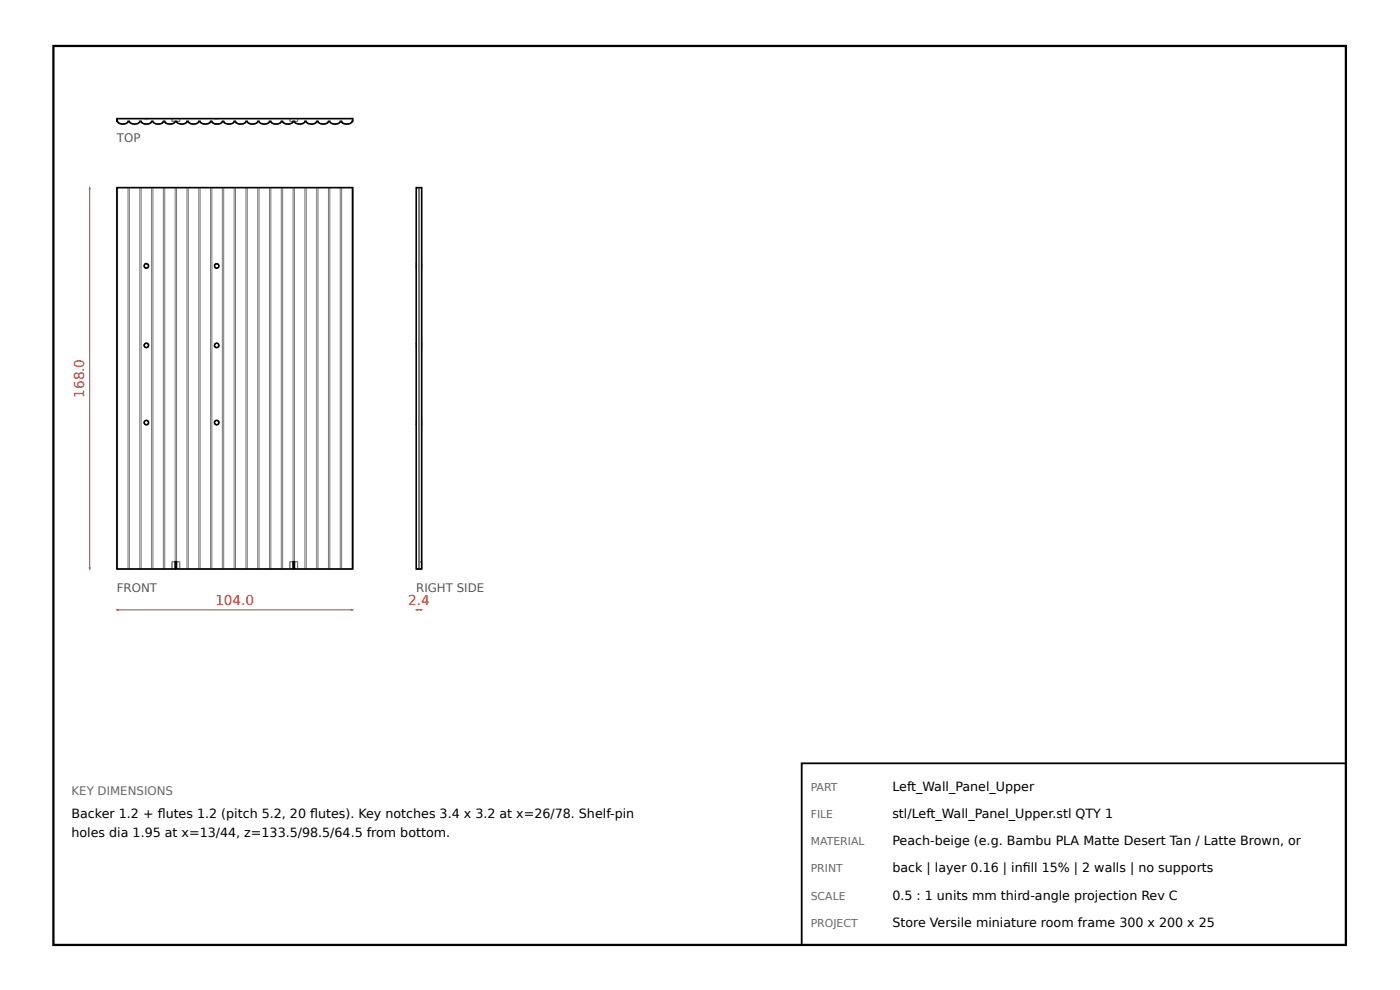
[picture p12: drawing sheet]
<svg xmlns="http://www.w3.org/2000/svg" width="297mm" height="210mm" viewBox="0 0 297 210" stroke-linecap="round" stroke-linejoin="round" font-family="sans-serif">
<path d="M11.3 9.7h274.2v190.6h-274.2z" fill="none" stroke="#000" stroke-width=".48"/>
<g fill="none" stroke="#777" stroke-width=".21">
<path d="M24.9 39.8v80.8M27.2 39.8v80.8M27.4 39.8v80.8M29.7 39.8v80.8M29.9 39.8v80.8M30.6 26.3h.1M30.6 26.3h.2M30.8 26.3h.1M30.9 26.3h.3M31.2 26.3h.1M31.5 26.3h.1M31.5 26.3h-.2"/>
<path d="M32.2 39.8v80.8M32.4 39.8v80.8M34.7 39.8v80.8M35 39.8v80.8M36.5 25.1v.6h1.6v-.6M37.2 25.7h.1M37.2 39.8v80.8h-12.4v-80.8h50v80.8h-12.3v-80.8M37.2 25.7a1.36 1.36 0 0 1-2.2 0h-.3a1.35 1.35 0 0 1-2.3 0h-.2l-.2 .3-.5 .3M37.5 39.8v80.8h24.7v-80.8M37.5 25.7h.1M37.5 25.7a1.36 1.36 0 0 0 2.2 0h.3a1.35 1.35 0 0 0 2.2 0h.3a1.35 1.35 0 0 0 2.2 0h.3l.1 .3 .5 .3M39.7 39.8v80.8"/>
<path d="M40 39.8v80.8M42.2 39.8v80.8M42.5 39.8v80.8M44.7 39.8v80.8M45 39.8v80.8M45.5 26.2l.1 .1M45.6 26.3h.3M45.9 26.3h.2M46.3 26.3h-.2M46.3 26.3h.1M46.5 26.3h-.2M47.2 39.8v80.8"/>
<path d="M47.5 39.8v80.8M49.7 39.8v80.8M50 39.8v80.8M52.2 39.8v80.8M52.5 39.8v80.8M54.7 39.8v80.8M55 39.8v80.8M57.2 39.8v80.8M57.5 39.8v80.8M59.7 39.8v80.8M60 39.8v80.8M61.5 25.1v.6h1.6v-.6"/>
<path d="M62.2 25.7h.1M62.2 25.7a1.36 1.36 0 0 1-2.2 0h-.3a1.35 1.35 0 0 1-2.2 0h-.3a1.35 1.35 0 0 1-2.2 0h-.3a1.35 1.35 0 0 1-2.2 0h-.3a1.35 1.35 0 0 1-2.2 0h-.3a1.35 1.35 0 0 1-2.2 0h-.3l-.2 .3-.6 .3M62.5 25.7h.1M62.5 25.7a1.36 1.36 0 0 0 2.2 0h.3a1.35 1.35 0 0 0 2.2 0h.3a1.35 1.35 0 0 0 2.2 0h.3a1.35 1.35 0 0 0 2.2 0h.3a1.35 1.35 0 0 0 2.2 0h.1v-.6h-50v.6h.1a1.35 1.35 0 0 0 2.3 0h.2a1.35 1.35 0 0 0 2.3 0h.2l.2 .3 .5 .3M64.7 39.8v80.8M65 39.8v80.8M67.2 39.8v80.8M67.5 39.8v80.8M69.7 39.8v80.8M70 39.8v80.8M72.2 39.8v80.8M72.5 39.8v80.8"/>
<path d="M74.7 39.8v80.8M88.3 39.8h1.2v80.8h-1.2M88.9 39.8v80.8M30.6 56.2v.4M30.6 56.6l.1 .1M30.7 56.7l.2 .1M30.7 56.1l-.1 .1M30.8 56.8h.1M30.9 55.9h.3M30.9 56.8h.3M30.9 55.9l-.2 .2M30.9 55.9l-.1 .1"/>
<path d="M31.2 55.9l.1 .1M31.3 56.8h-.1M31.3 56l.1 .1M31.4 56.7l-.2 .1M31.4 56.1l.1 .1M31.5 56.6l-.1 .1M31.5 56.2v.4M45.6 56.1l-.1 .3 .1 .3M45.6 56.7l.2 .1M45.6 56v.1M45.6 56.7h.1M45.8 56.8l.2 .1"/>
<path d="M45.8 55.9l-.2 .2M46 55.9h-.2M46 55.9h.1M46.1 56.8l-.1 .1M46.1 55.9l.2 .2M46.3 56.1l.1 .3-.1 .3M46.3 56.7l-.2 .1M88.3 55.9h.1M88.3 56.8v.1M88.3 56v.1M88.3 56.7v.1M88.3 56.1v.3"/>
<path d="M88.3 56.8h.1M88.3 55.9v.1M88.3 56.1v.1M88.3 56.7v.2M88.3 56.6v.1M88.3 56.7h.1M88.3 56.2l.1 .2M88.3 56.1l.1 .1M88.4 56.4l-.1 .3M88.4 56.6l-.1 .1M88.4 56.4v.2M30.6 73v.4"/>
<path d="M30.6 73.4l.1 .2M30.7 73.6l.2 .1M30.7 72.9l-.1 .1M30.9 72.8h.3M30.9 73.7h.3M30.9 72.8l-.2 .1M31.2 72.8l.2 .1M31.4 73.6l-.2 .1M31.4 72.9l.1 .1M31.5 73.4l-.1 .2M31.5 73v.4M45.6 72.9h.1"/>
<path d="M45.6 73.6h.1M45.6 72.9l-.1 .3 .1 .4M45.6 73.6l.2 .1M45.8 73.7h.2M45.8 72.8l-.2 .1M46 72.8h-.2M46 72.8h.1M46.1 73.7h-.1M46.1 72.8l.2 .1M46.3 72.9l.1 .3-.1 .4M46.3 73.6l-.2 .1M88.3 72.8h.1"/>
<path d="M88.3 72.8v.1M88.3 72.9h.1M88.3 73.6h.1M88.3 72.9v.3M88.3 73.6v.1M88.3 73.7h.1M88.3 72.9v.1M88.3 73h.1M88.3 73.4h.1M88.3 73.4v.2M88.3 73l.1 .2M88.3 72.9l.1 .1"/>
<path d="M88.4 73.2l-.1 .4M88.4 73.4l-.1 .2M88.4 73.2v.2M30.6 89.4v.4M30.6 89.8l.1 .1M30.7 89.9l.2 .1M30.7 89.3l-.1 .1M30.8 90h.1M30.9 89.2h.3M30.9 90h.3M30.9 89.2l-.2 .1M30.9 89.2h-.1"/>
<path d="M31.2 89.2h.1M31.3 89.2l.1 .1M31.3 90h-.1M31.4 89.9l-.2 .1M31.4 89.3l.1 .1M31.5 89.8l-.1 .1M31.5 89.4v.4M45.6 89.3h.1M45.6 89.9l.2 .1M45.6 89.3l-.1 .3 .1 .3M45.8 90l.2 .1M45.8 89.2l-.2 .1"/>
<path d="M46 89.1l-.2 .1M46 89.1l.1 .1M46.1 90l-.1 .1M46.1 89.2l.2 .1M46.3 89.3l.1 .3-.1 .3M46.3 89.9l-.2 .1M88.3 90v.1M88.3 89.1v.1M88.3 89.2v.1M88.3 89.9v.1M88.3 89.3l.1 .3M88.3 89.3v.1"/>
<path d="M88.3 89.3h.1M88.3 89.4h.1M88.3 89.8h.1M88.3 89.8v.1M88.3 89.3l.1 .1M88.4 89.6l-.1 .3M88.4 89.8l-.1 .2M88.4 89.4v.2M88.4 89.6v.2M89.5 119.1h-.6v1.5M36.5 120.6v-1.5h1.6v1.5M61.5 120.6v-1.5h1.6v1.5"/>
</g>
<g fill="none" stroke="#000" stroke-width=".34">
<path d="M24.8 39.8h50v80.8h-12.3v-1.5h-.3v1.5h-24.7v-1.5h-.3v1.5h-12.4zM24.8 25.1h50v.6l-.1 .1a1.42 1.42 0 0 1-2.2-.1l-.3 .1a1.4 1.4 0 0 1-2.2-.1l-.3 .1a1.42 1.42 0 0 1-2.2-.1l-.3 .1a1.42 1.42 0 0 1-2.2-.1l-.3 .1a1.4 1.4 0 0 1-2.2-.1l-.3 .1a1.37 1.37 0 0 1-2.2-.1l-.3 .1a1.42 1.42 0 0 1-2.2-.1l-.3 .1a1.42 1.42 0 0 1-2.2-.1l-.3 .1a1.42 1.42 0 0 1-2.2-.1l-.3 .1a1.42 1.42 0 0 1-2.2-.1l-.3 .1a1.43 1.43 0 0 1-2.2-.1l-.4 .1a1.42 1.42 0 0 1-2.1-.1l-.4 .1a1.42 1.42 0 0 1-2.1-.1l-.4 .1a1.42 1.42 0 0 1-2.1-.1l-.4 .1a1.38 1.38 0 0 1-2.1-.1l-.4 .1a1.43 1.43 0 0 1-2.1-.1l-.4 .1a1.42 1.42 0 0 1-2.2-.1l-.3 .1a1.42 1.42 0 0 1-2.2-.1l-.3 .1a1.42 1.42 0 0 1-2.2-.1l-.3 .1a1.4 1.4 0 0 1-2.2-.1h-.1zM88.3 39.8h1.2v80.8h-1.2z"/>
<circle cx="31.1" cy="56.4" r=".47"/>
<circle cx="46" cy="56.4" r=".47"/>
<circle cx="31" cy="73.2" r=".47"/>
<circle cx="46" cy="73.2" r=".47"/>
<circle cx="31" cy="89.6" r=".47"/>
<circle cx="46" cy="89.6" r=".47"/>
</g>
<path d="M24.8 129.3h50" fill="none" stroke="#c0392b" stroke-width=".21"/>
<g fill="#c0392b">
<path d="M24.4 129.3l.8-.2v.4z"/>
<path d="M74.4 129.1l.8 .2-.8 .2z"/>
</g>
<path d="M19 39.8v80.8" fill="none" stroke="#c0392b" stroke-width=".21"/>
<g fill="#c0392b">
<path d="M18.8 120.2h.5l-.3 .8z"/>
<path d="M19 39.4l.3 .8h-.5z"/>
</g>
<path d="M88.3 129.3h1.2" fill="none" stroke="#c0392b" stroke-width=".21"/>
<g fill="#c0392b">
<path d="M87.9 129.3l.8-.2v.4z"/>
<path d="M89.1 129.1l.7 .2-.7 .2z"/>
</g>
<path d="M170.1 161.8h115.4v38.5h-115.4z" fill="none" stroke="#000" stroke-width=".38"/>
<g font-size="2.9" fill="#c0392b">
<text x="17.9" y="84.3" transform="rotate(-90 17.9 84.3)">168.0</text>
<text x="45.7" y="128.3">104.0</text>
<text x="86.6" y="128.3">2.4</text>
</g>
<g font-size="2.7">
<text x="189.3" y="167.6">Left_Wall_Panel_Upper</text>
<text x="15.2" y="173.4">Backer 1.2 + futes 1.2 (pitch 5.2, 20 futes). Key notches 3.4 x 3.2 at x=26/78. Shelf-pin</text>
<text x="33.5" y="173.4">l</text>
<text x="65.8" y="173.4">l</text>
<text x="189.3" y="173.4">stl/Left_Wall_Panel_Upper.stl QTY 1</text>
<text x="15.2" y="177.4">holes dia 1.95 at x=13/44, z=133.5/98.5/64.5 from bottom.</text>
<text x="189.3" y="179.2">Peach-beige (e.g. Bambu PLA Matte Desert Tan / Latte Brown, or</text>
<text x="189.3" y="184.9">back | layer 0.16 | infll 15% | 2 walls | no supports</text>
<text x="217" y="184.9">i</text>
<text x="189.3" y="190.7">0.5 : 1 units mm third-angle projection Rev C</text>
<text x="189.3" y="196.5">Store Versile miniature room frame 300 x 200 x 25</text>
</g>
<g font-size="2.5" fill="#555">
<text x="24.8" y="30.1">TOP</text>
<text x="24.8" y="125.4">FRONT</text>
<text x="88.3" y="125.4">RIGHT SIDE</text>
</g>
<text font-size="2.5" fill="#666" x="15.2" y="168.6">KEY DIMENSIONS</text>
<g font-size="2.3" fill="#666">
<text x="172" y="167.6">PART</text>
<text x="172" y="173.4">FILE</text>
<text x="172" y="179.2">MATERIAL</text>
<text x="172" y="184.9">PRINT</text>
<text x="172" y="190.7">SCALE</text>
<text x="172" y="196.5">PROJECT</text>
</g>
</svg>
